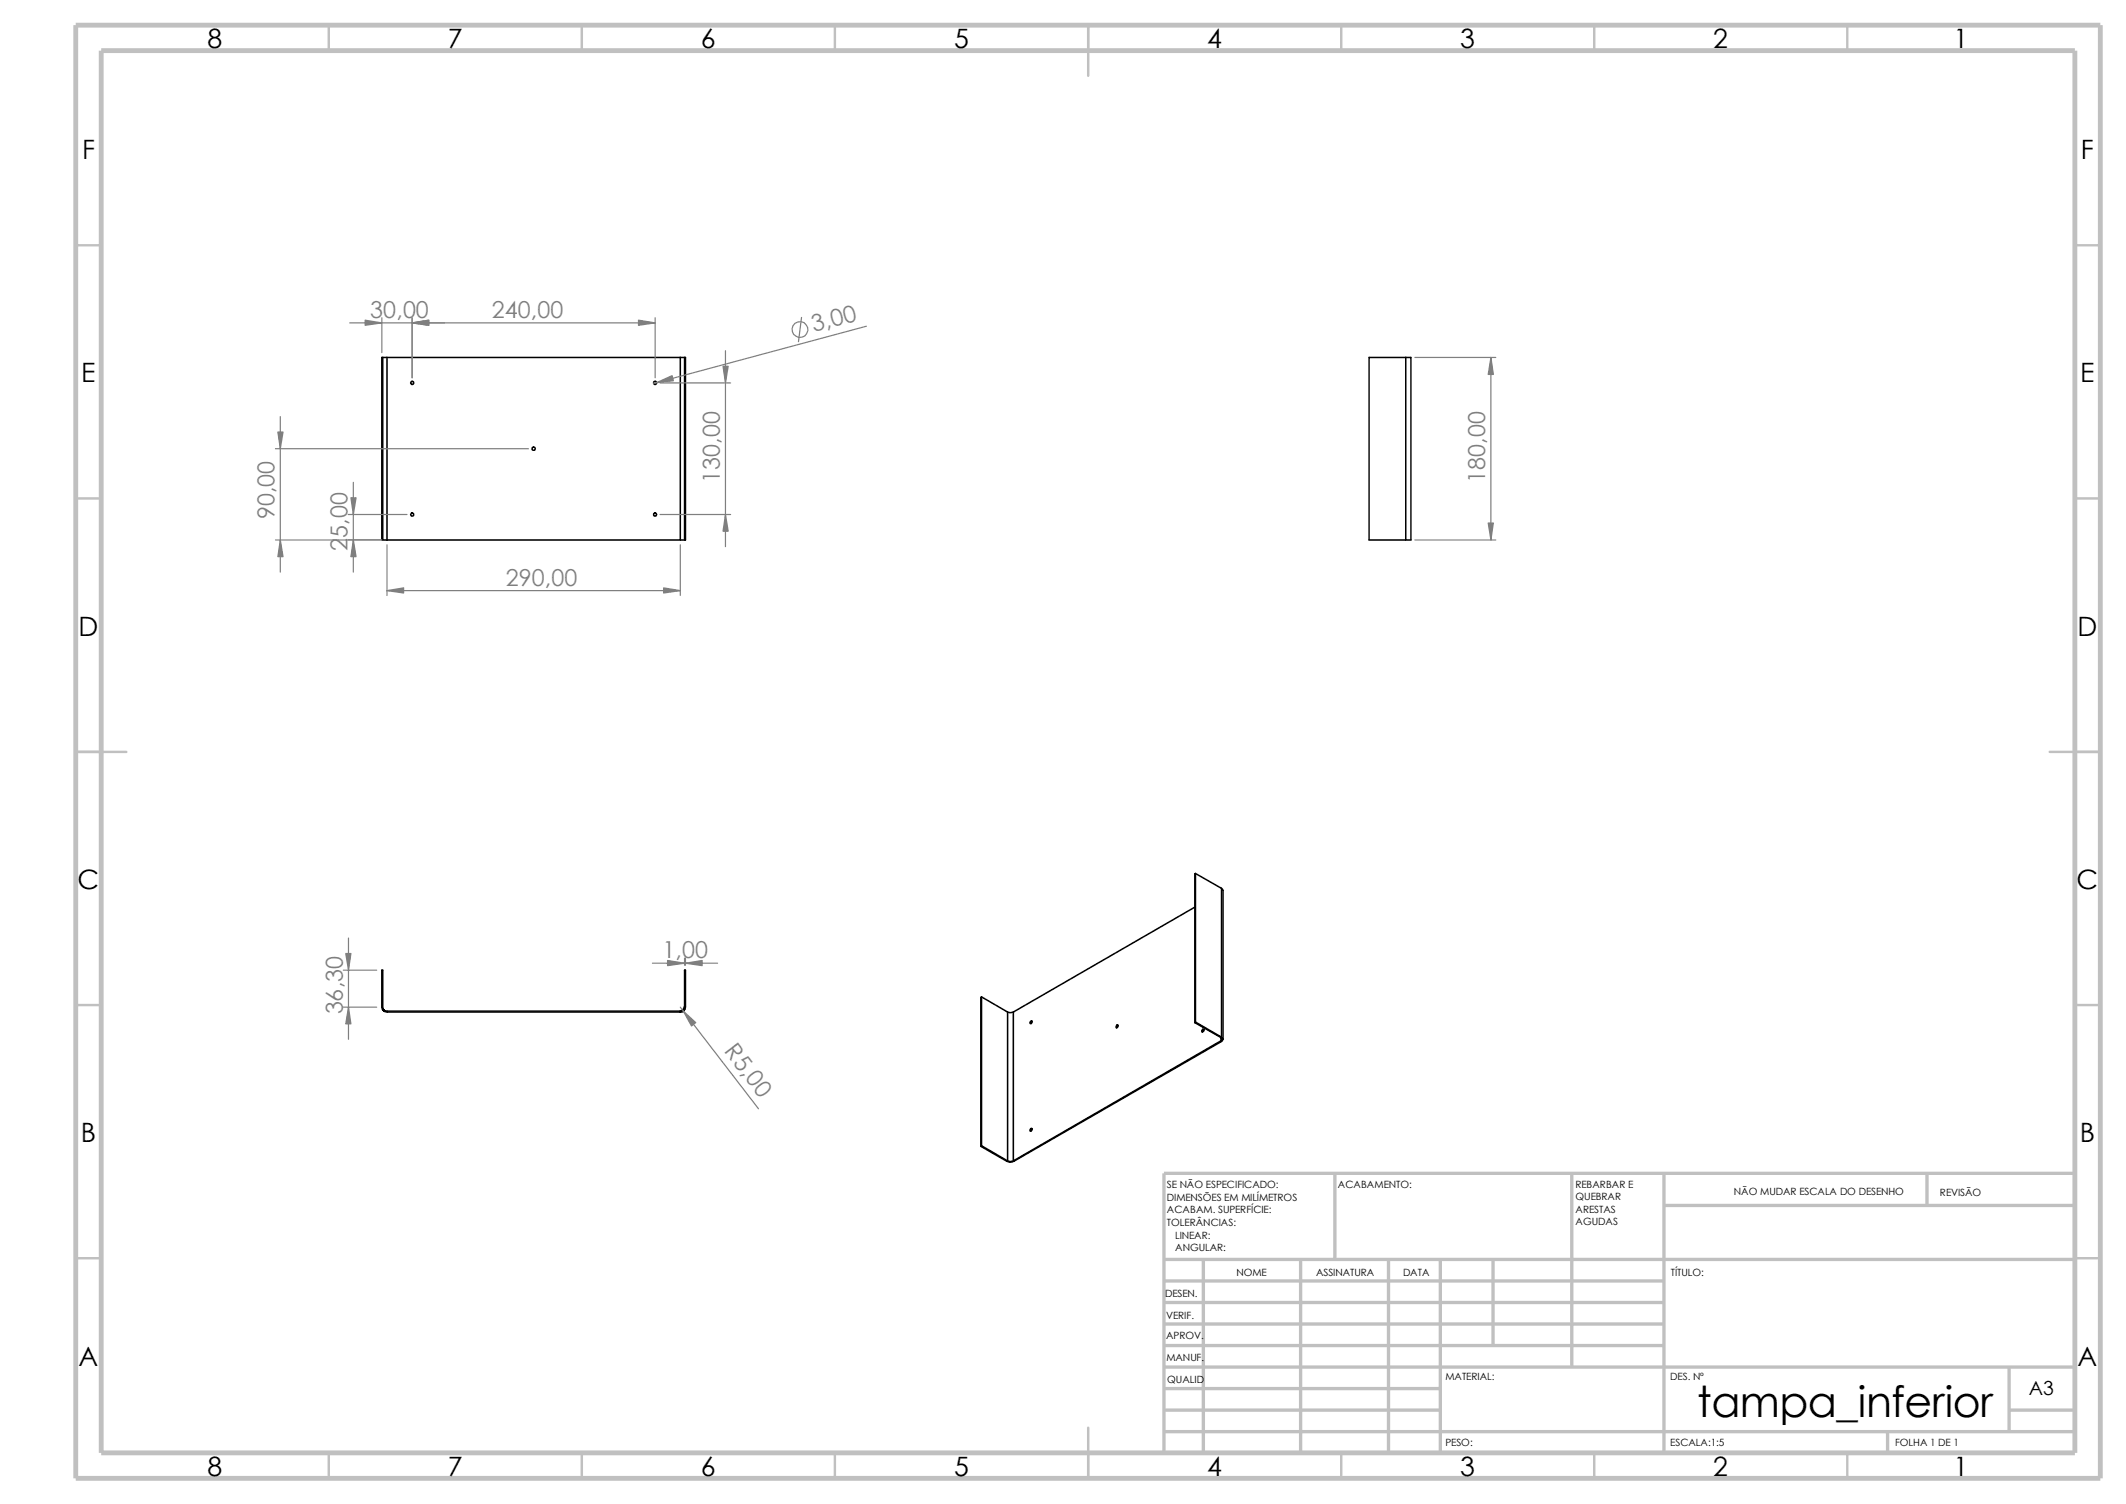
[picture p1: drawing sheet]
<svg xmlns="http://www.w3.org/2000/svg" width="297mm" height="210mm" viewBox="0 0 297 210" stroke-linecap="round" stroke-linejoin="round" font-family="sans-serif">
<g fill="none" stroke="#c0c0c0" stroke-width=".34">
<path d="M45.9 3.5v3.6M81.3 3.5v3.6M116.6 3.5v3.6M152 3.5v7.1M187.4 3.5v3.6M222.7 3.5v3.6M258.1 3.5v3.6M10.6 34.2h3.5M289.9 34.2h3.5M10.6 69.6h3.5M289.9 69.6h3.5M10.6 105h7.1"/>
<path d="M286.3 105h7.1M10.6 140.3h3.5M289.9 140.3h3.5M10.6 175.7h3.5M289.9 175.7h3.5M152 199.3v7.1M45.9 202.9v3.5M81.3 202.9v3.5M116.6 202.9v3.5M187.4 202.9v3.5M222.7 202.9v3.5M258.1 202.9v3.5"/>
</g>
<g fill="none" stroke="#c0c0c0" stroke-width=".47">
<path d="M162.6 178.9h69.9M162.6 175.9h127.3M168.1 175.9v27M181.7 175.9v27M186.5 163.8v12.1M194 175.9v27M201.2 175.9v27M208.6 175.9v12M219.6 163.8v27.1M232.5 163.8v39.1M232.5 168.3h57.4M269.2 163.8v4.5"/>
<path d="M289.9 163.8h-127.3v39.1M162.6 187.9h69.9M162.6 184.9h69.9M162.6 181.9h69.9M162.6 199.9h127.3M162.6 196.9h38.6M162.6 193.9h38.6M162.6 190.9h127.3M263.7 199.9v3M280.7 196.9h9.2M280.7 190.9v9"/>
</g>
<path d="M10.6 3.5h282.8v202.9h-282.8zM14.1 7.1h275.8v195.8h-275.8z" fill="none" stroke="#c0c0c0" stroke-width=".68" stroke-linecap="butt"/>
<g fill="none" stroke="#000" stroke-width=".21">
<path d="M53.5 49.9h.6M53.5 49.9h-.2v25.5h.2M53.5 49.9v25.5M54.1 49.9h40.9M54.1 49.9v25.5M95 49.9h.6M95 49.9v25.5M95.6 49.9v25.5M95.6 49.9h.2v25.5h-.2M196.4 49.9h.7v25.5h-.7M196.4 49.9v25.5M196.4 49.9h-5.1v25.5h5.1"/>
<path d="M53.5 75.4h.6M54.1 75.4h40.9M95 75.4h.6M137.1 139.2v20.8M137.1 139.2l3.7 2.1M137.1 139.2l-.1 .1v20.8M166.9 126.7l-25.3 14.6M167 122v20.7M167 122l3.6 2M167 122h-.1v20.8M170.6 124l.3 .3v20.8M170.6 124v20.8"/>
<path d="M53.3 140.6v-5.1h.2v5.3l.2 .3 .4 .1M53.4 140.6v.2l.2 .3 .5 .2h40.9M95.6 140.6l-.2 .4-.4 .2h-40.9M95.6 140.6v-5.1h.2v5.1l-.1 .2a.83 .83 0 0 1-.7 .6M137.1 160l3.7 2.1M137.1 160l-.1 .1M140.8 141.3l.3 .1 .5-.1M140.8 141.3v20.8M141.6 141.3v20.8M143.9 142.7l.2-.2a.18 .18 0 0 1 0 .3 .18 .18 0 0 1-.2 0zM144 157.6h.1a.2 .2 0 0 1 0 .2 .2 .2 0 0 1-.2 .1zM144.2 157.6l-.2 .3"/>
<path d="M144.2 142.6l-.2 .3M156 143.1h.1a.17 .17 0 0 1 .1 .3 .17 .17 0 0 1-.3 0zM156.2 143.2l-.2 .3M166.9 142.8l3.7 2.1M167 142.7l-.1 .1M167 142.7l3.6 2.1M168 143.7h.1a.2 .2 0 0 1 0 .3 .2 .2 0 0 1-.2 .1zM168.2 143.8l-.2 .1v.2M170.6 144.9a.28 .28 0 0 1 0 .4M170.6 144.9v.4M170.6 145.3l-29 16.8M170.6 144.8a.31 .31 0 0 1 .3 .3 .31 .31 0 0 1-.3 .3l-29 16.7a1.08 1.08 0 0 1-1 0l-3.6-2"/>
<path d="M140.8 162.1l.3 .1 .5-.1"/>
<circle cx="57.6" cy="53.5" r=".21"/>
<circle cx="91.5" cy="53.5" r=".21"/>
<circle cx="57.6" cy="71.8" r=".22"/>
<circle cx="74.5" cy="62.7" r=".23"/>
<circle cx="91.5" cy="71.8" r=".22"/>
</g>
<g fill="none" stroke="#808080" stroke-width=".17">
<path d="M39.2 58.2v21.7M48.9 45.1h42.6M53.3 44.4v4.8M57.6 44.4v8.3M91.5 44.4v8.3M92.2 53.5h9.9M101.3 49v27.3M112 44.3l-.5 3.4M121 45.6l-29.7 7.9M197.7 49.9h11.3M208.3 49.9v25.5M38.5 75.4h14.8"/>
<path d="M38.5 62.7h35.3M48.6 71.8h8.3M49.4 67.4v12.5M54.1 76.1v7M92.2 71.8h9.9M95 76.1v7M197.7 75.4h11.3M54.1 82.5h40.9M48 135.5h4.6M48.7 131v14.1M91.1 134.5h9.1M95.6 133.8v1"/>
<path d="M95.8 133.8v1M48 140.6h4.6M95 140.6l11 14.2"/>
<circle cx="111.8" cy="46" r="1.1"/>
</g>
<g fill="#808080" stroke="#808080" stroke-width=".17">
<path d="M101.3 71.8l.4 2.4h-.7z"/>
<path d="M91.7 53.4l2.2-.9 .2 .7z"/>
<path d="M101 51.1h.7l-.4 2.4z"/>
<path d="M57.6 45.1l2.3-.4v.7z"/>
<path d="M51 44.7l2.3 .4-2.3 .3z"/>
<path d="M89.2 44.7l2.3 .4-2.3 .3z"/>
<path d="M49 69.5h.7l-.3 2.3z"/>
<path d="M49.4 75.4l.3 2.3h-.7z"/>
<path d="M38.8 60.3h.7l-.3 2.4z"/>
<path d="M39.2 75.4l.3 2.3h-.7z"/>
<path d="M54.1 82.5l2.3-.4v.7z"/>
<path d="M92.7 82.1l2.3 .4-2.3 .3z"/>
<path d="M208.3 49.9l.3 2.4h-.7z"/>
<path d="M207.9 73h.7l-.3 2.4z"/>
<path d="M48.7 140.6l.3 2.4h-.7z"/>
<path d="M95.5 141.2l1.7 1.6-.6 .5z"/>
<path d="M48.3 133.1h.7l-.3 2.4z"/>
<path d="M93.3 134.1l2.3 .4-2.3 .3z"/>
<path d="M95.8 134.5l2.3-.4v.7z"/>
</g>
<text font-size="6" x="237.1" y="197.8">tampa_inferior</text>
<g font-size="3.7">
<text x="29" y="6.7">8</text>
<text x="62.6" y="6.7">7</text>
<text x="97.9" y="6.7">6</text>
<text x="133.3" y="6.7">5</text>
<text x="168.7" y="6.7">4</text>
<text x="204" y="6.7">3</text>
<text x="239.3" y="6.7">2</text>
<text x="272.9" y="6.7">1</text>
<text x="11.5" y="22.1">F</text>
<text x="290.7" y="22.1">F</text>
<text x="11.3" y="53.4">E</text>
<text x="290.6" y="53.4">E</text>
<text x="11" y="88.8">D</text>
<text x="290.2" y="88.8">D</text>
<text x="10.8" y="124.1">C</text>
<text x="290.1" y="124.1">C</text>
<text x="11.3" y="159.5">B</text>
<text x="290.5" y="159.5">B</text>
<text x="11" y="190.8">A</text>
<text x="290.2" y="190.8">A</text>
<text x="29" y="206.1">8</text>
<text x="62.6" y="206.1">7</text>
<text x="97.9" y="206.1">6</text>
<text x="133.3" y="206.1">5</text>
<text x="168.7" y="206.1">4</text>
<text x="204" y="206.1">3</text>
<text x="239.3" y="206.1">2</text>
<text x="272.9" y="206.1">1</text>
</g>
<g font-size="3.3" fill="#808080">
<text x="51.7" y="44.4">30,00</text>
<text x="68.7" y="44.4">240,00</text>
<text x="113.7" y="46.4" transform="rotate(-15 113.7 46.4)">3,00</text>
<text x="100.5" y="67.4" transform="rotate(-90 100.5 67.4)">130,00</text>
<text x="207.5" y="67.4" transform="rotate(-90 207.5 67.4)">180,00</text>
<text x="38.4" y="72.5" transform="rotate(-90 38.4 72.5)">90,00</text>
<text x="48.6" y="76.9" transform="rotate(-90 48.6 76.9)">25,00</text>
<text x="70.7" y="81.8">290,00</text>
<text x="92.5" y="133.8">1,00</text>
<text x="47.9" y="141.6" transform="rotate(-90 47.9 141.6)">36,30</text>
<text x="101.1" y="146.8" transform="rotate(52 101.1 146.8)">R5,00</text>
</g>
<text font-size="2.7" x="283.4" y="194.8">A3</text>
<g font-size="1.4">
<text x="163" y="165.9">SE NÃO ESPECIFICADO:</text>
<text x="163" y="167.6">DIMENSÕES EM MILÍMETROS</text>
<text x="186.9" y="165.9">ACABAMENTO:</text>
<text x="220.1" y="165.8">REBARBAR E</text>
<text x="220.1" y="167.6">QUEBRAR</text>
<text x="242.2" y="166.8">NÃO MUDAR ESCALA DO DESENHO</text>
<text x="271" y="167">REVISÃO</text>
<text x="163" y="171.2">TOLERÂNCIAS:</text>
<text x="163" y="169.4">ACABAM. SUPERFÍCIE:</text>
<text x="164.2" y="172.9">LINEAR:</text>
<text x="220.1" y="171.1">AGUDAS</text>
<text x="220.1" y="169.3">ARESTAS</text>
<text x="164.2" y="174.7">ANGULAR:</text>
<text x="172.7" y="178.2">NOME</text>
<text x="183.8" y="178.1">ASSINATURA</text>
<text x="196" y="178.1">DATA</text>
<text x="233.4" y="178.1">TÍTULO:</text>
<text x="162.8" y="181.1">DESEN.</text>
<text x="162.9" y="184.1">VERIF.</text>
<text x="162.9" y="187">APROV.</text>
<text x="162.9" y="190">MANUF.</text>
<text x="163.1" y="193.1">QUALID</text>
<text x="201.9" y="192.7">MATERIAL:</text>
<text x="233.3" y="192.7">DES. Nº</text>
<text x="201.9" y="201.9">PESO:</text>
<text x="233.3" y="201.9">ESCALA:1:5</text>
<text x="264.7" y="201.9">FOLHA 1 DE 1</text>
</g>
</svg>
